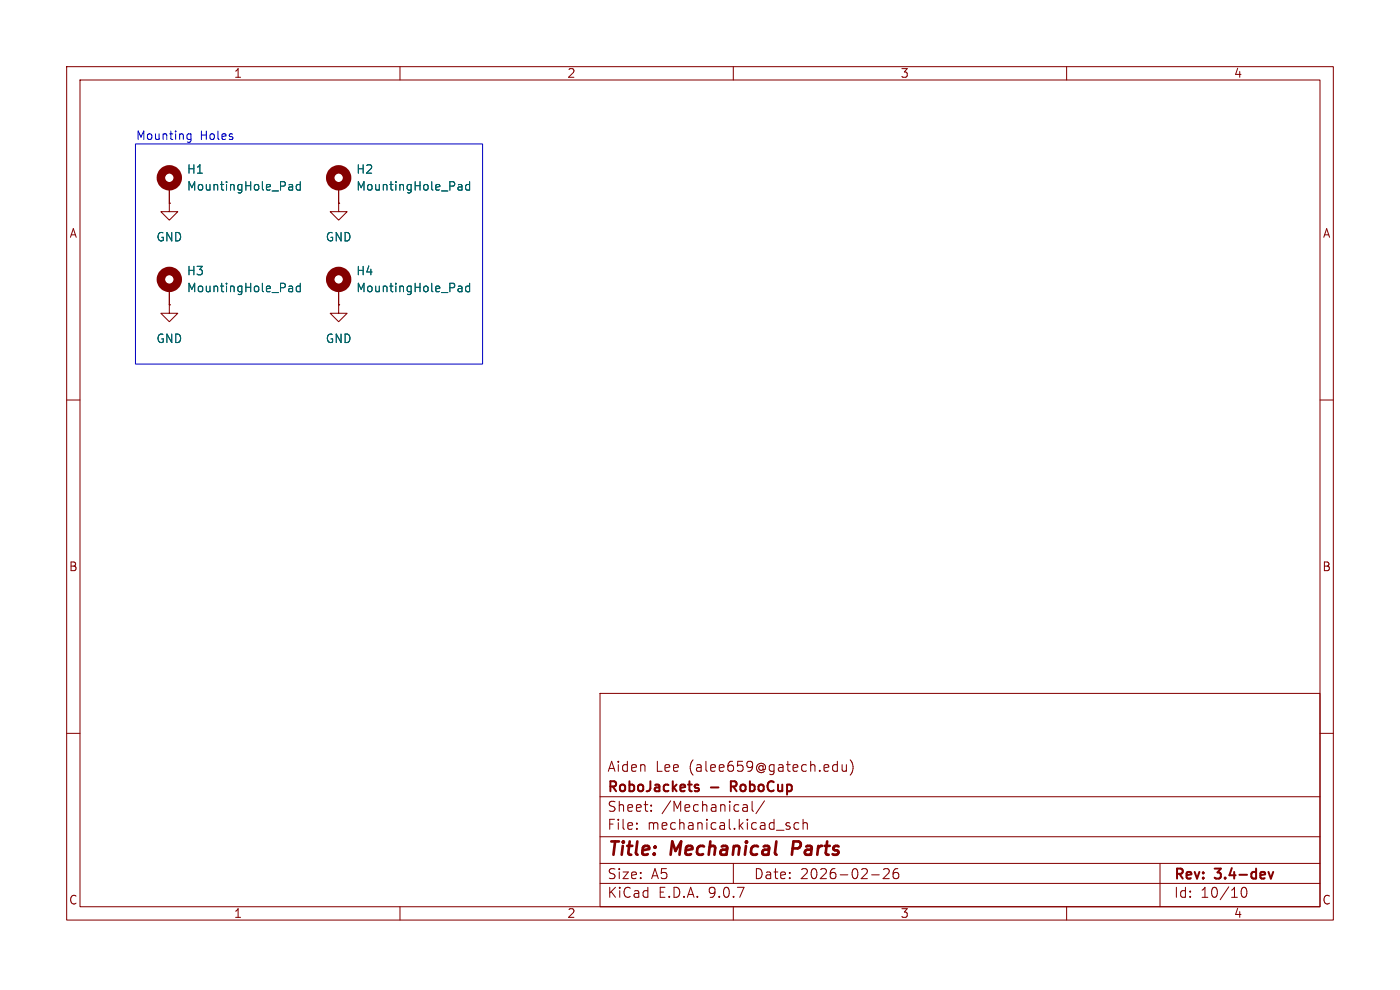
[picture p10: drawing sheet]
<svg xmlns="http://www.w3.org/2000/svg" width="297mm" height="210mm" viewBox="0 0 297 210" stroke-linecap="round" stroke-linejoin="round" font-family="sans-serif">
<g fill="none" stroke="#840000" stroke-width=".22">
<path d="M14.1 14.1h268.8v181.1h-268.8zM17 17h263v175.3h-263zM84.9 14.1v2.9M155.6 14.1v2.9M226.3 14.1v2.9M35.9 39.5v3.6M71.8 39.5v3.6M35.9 43.1v1.8h1.8l-1.8 1.8-1.8-1.8h1.8M35.9 43.1h.1M71.8 43.1v1.8h1.8l-1.8 1.8-1.8-1.8h1.8M71.8 43.1h.1M35.9 64.7v1.8h1.8l-1.8 1.8-1.8-1.8h1.8"/>
<path d="M35.9 64.7h.1M35.9 61.1v3.6M71.8 64.7v1.8h1.8l-1.8 1.8-1.8-1.8h1.8M71.8 64.7h.1M71.8 61.1v3.6M14.1 84.9h2.9M280 84.9h2.9M14.1 155.6h2.9M127.3 147.1h152.7v45.2h-152.7zM280 155.6h2.9M127.3 177.5h152.7M127.3 169h152.7"/>
<path d="M135.1 175.7v.2M135.1 174.6v.2M138.1 171.9v.2M138.1 170.8v.2M157.8 170.7h.4l.3 .3v1.1M158.5 172l-.7 .1M158.5 171.2l-.7 .1M159.6 170v1.8l.3 .3M162.2 169.9l-1.8 2.7M167 175.2l.5 .1 .1 .3-.3 .3h-.4M167 174.5l.5 .1M169.5 174.6l-.6-.1-.5 .4v.6l.2 .3h.9"/>
<path d="M170.4 174.7a.53 .53 0 0 1 .9 .1v1.1M170.4 173.8v2.1M177 162.2l.6 .1M177.6 161.5v2.1M177.6 163.5l-.6 .1M178.6 162.2l.2 1.3a.58 .58 0 0 0 .8-.1M179.6 162.2v1.4M180.4 161.2a2.43 2.43 0 0 1 0 3.2M84.9 192.3v2.9M127.3 187.4h152.7M127.3 183.2h152.7M155.6 192.3v2.9"/>
<path d="M155.6 183.2v4.2M184.9 185.6h1.6M187.4 184.5l.3-.2 .7 .1a.58 .58 0 0 1 .1 .8l-1.2 1.2h1.4M190.5 184.3a.84 .84 0 0 0-1 .9v.8l.2 .3 .6 .1 .3-.2 .1-.7-.2-.3-.6-.1-.4 .4M226.3 192.3v2.9M246.1 183.2v9.1M263.5 188.4l.5-.2a1.33 1.33 0 0 1 0 2.1h-.2a1.29 1.29 0 0 1-.3-1.9z"/>
</g>
<path d="M148 167.1l.3 .3-.3 .4M148 166.4l.2 .1M155 166.8h.9M155.9 165.7h-.9v2.1M269.1 185l.5 1.4 .5-1.4" fill="none" stroke="#840000" stroke-width=".42"/>
<path d="M168.3 178.5l-.3 2.8" fill="none" stroke="#840000" stroke-width=".57"/>
<g fill="none" stroke="#840000" stroke-width="1.8">
<circle cx="35.9" cy="37.7" r="1.8"/>
<circle cx="71.8" cy="37.7" r="1.8"/>
<circle cx="35.9" cy="59.3" r="1.8"/>
<circle cx="71.8" cy="59.3" r="1.8"/>
</g>
<g fill="none" stroke="#006464" stroke-width=".22">
<path d="M61.5 39.1l.5 .1 .1 1.1M62.1 39.6h-.6M63.7 39.2l-.5-.1-.4 .4v.5l.2 .2h.7M63.7 38.5v1.8M97.4 39.1l.5 .1 .1 1.1M98 39.6h-.6M99.6 38.5v1.8M99.6 39.2l-.5-.1-.3 .4v.5l.1 .2h.7M62.1 40.2l-.6 .1M98 40.2l-.6 .1M61.5 60.7l.5 .1 .1 1.1M62.1 61.8l-.6 .1"/>
<path d="M62.1 61.1l-.6 .1M63.7 60.8l-.5-.1-.4 .3v.5l.2 .3h.7M63.7 60.1v1.8M97.4 60.7h.3l.3 .2v1M98 61.8l-.6 .1M98 61.1l-.6 .1M99.6 60.8l-.5-.1-.3 .3v.5l.1 .3h.7M99.6 60.1v1.8"/>
</g>
<path d="M28.7 30.5h73.7v46.7h-73.7zM39.7 29.4l.3 .2 .5-.1M40.5 28.4v1.4l-.3 .4-.5-.1M40.5 28.5l-.5-.1-.3 .2" fill="none" stroke="#0000c2" stroke-width=".22"/>
<g font-size="3.9" fill="#840000">
<text x="128.7" y="182.3">Title:</text>
<text x="142.4" y="182.3">Mechanical</text>
<text x="169.2" y="182.3">Parts</text>
</g>
<g font-size="3" fill="#840000">
<text x="128.7" y="164">Aiden</text>
<text x="139" y="164">Lee</text>
<text x="146.2" y="164">(alee659@gatech.edu)</text>
<text x="128.7" y="172.5">Sheet:</text>
<text x="128.7" y="168.6">RoboJackets</text>
<text x="140.3" y="172.5">/Mechanical/</text>
<text x="150.9" y="168.6">-</text>
<text x="156" y="168.6">RoboCup</text>
<text x="128.7" y="176.3">File:</text>
<text x="137.3" y="176.3">mechanical.kicad_sch</text>
<text x="128.7" y="190.8">KiCad</text>
<text x="128.7" y="186.8">Size:</text>
<text x="138.1" y="186.8">A5</text>
<text x="139.6" y="190.8">E.D.A.</text>
<text x="150.4" y="190.8">9.0.7</text>
<text x="159.8" y="186.8">Date:</text>
<text x="169.7" y="186.8">2026-02-26</text>
<text x="248.9" y="187.1">Rev:</text>
<text x="248.9" y="190.8">Id:</text>
<text x="254.7" y="190.8">10/10</text>
<text x="257.9" y="187.1">3.4-dev</text>
</g>
<g font-size="2.6" fill="#840000">
<text x="49.5" y="16.8">1</text>
<text x="120.2" y="16.8">2</text>
<text x="190.9" y="16.8">3</text>
<text x="261.6" y="16.8">4</text>
<text x="14.6" y="50.7">A</text>
<text x="280.5" y="50.7">A</text>
<text x="14.5" y="121.5">B</text>
<text x="280.4" y="121.5">B</text>
<text x="14.5" y="192.2">C</text>
<text x="49.5" y="195">1</text>
<text x="120.2" y="195">2</text>
<text x="190.9" y="195">3</text>
<text x="261.6" y="195">4</text>
<text x="280.4" y="192.2">C</text>
</g>
<g font-size="2.5" fill="#0000c2">
<text x="28.7" y="29.8">Mounting</text>
<text x="42.5" y="29.8">Holes</text>
</g>
<g font-size="2.5" fill="#006464">
<text x="39.5" y="37.1">H1</text>
<text x="39.5" y="40.7">MountingHole_Pad</text>
<text x="75.4" y="37.1">H2</text>
<text x="75.4" y="40.7">MountingHole_Pad</text>
<text x="33" y="51.5">GND</text>
<text x="69" y="51.5">GND</text>
<text x="39.5" y="58.7">H3</text>
<text x="75.4" y="58.7">H4</text>
<text x="39.5" y="62.3">MountingHole_Pad</text>
<text x="75.4" y="62.3">MountingHole_Pad</text>
<text x="33" y="73.1">GND</text>
<text x="69" y="73.1">GND</text>
</g>
</svg>
